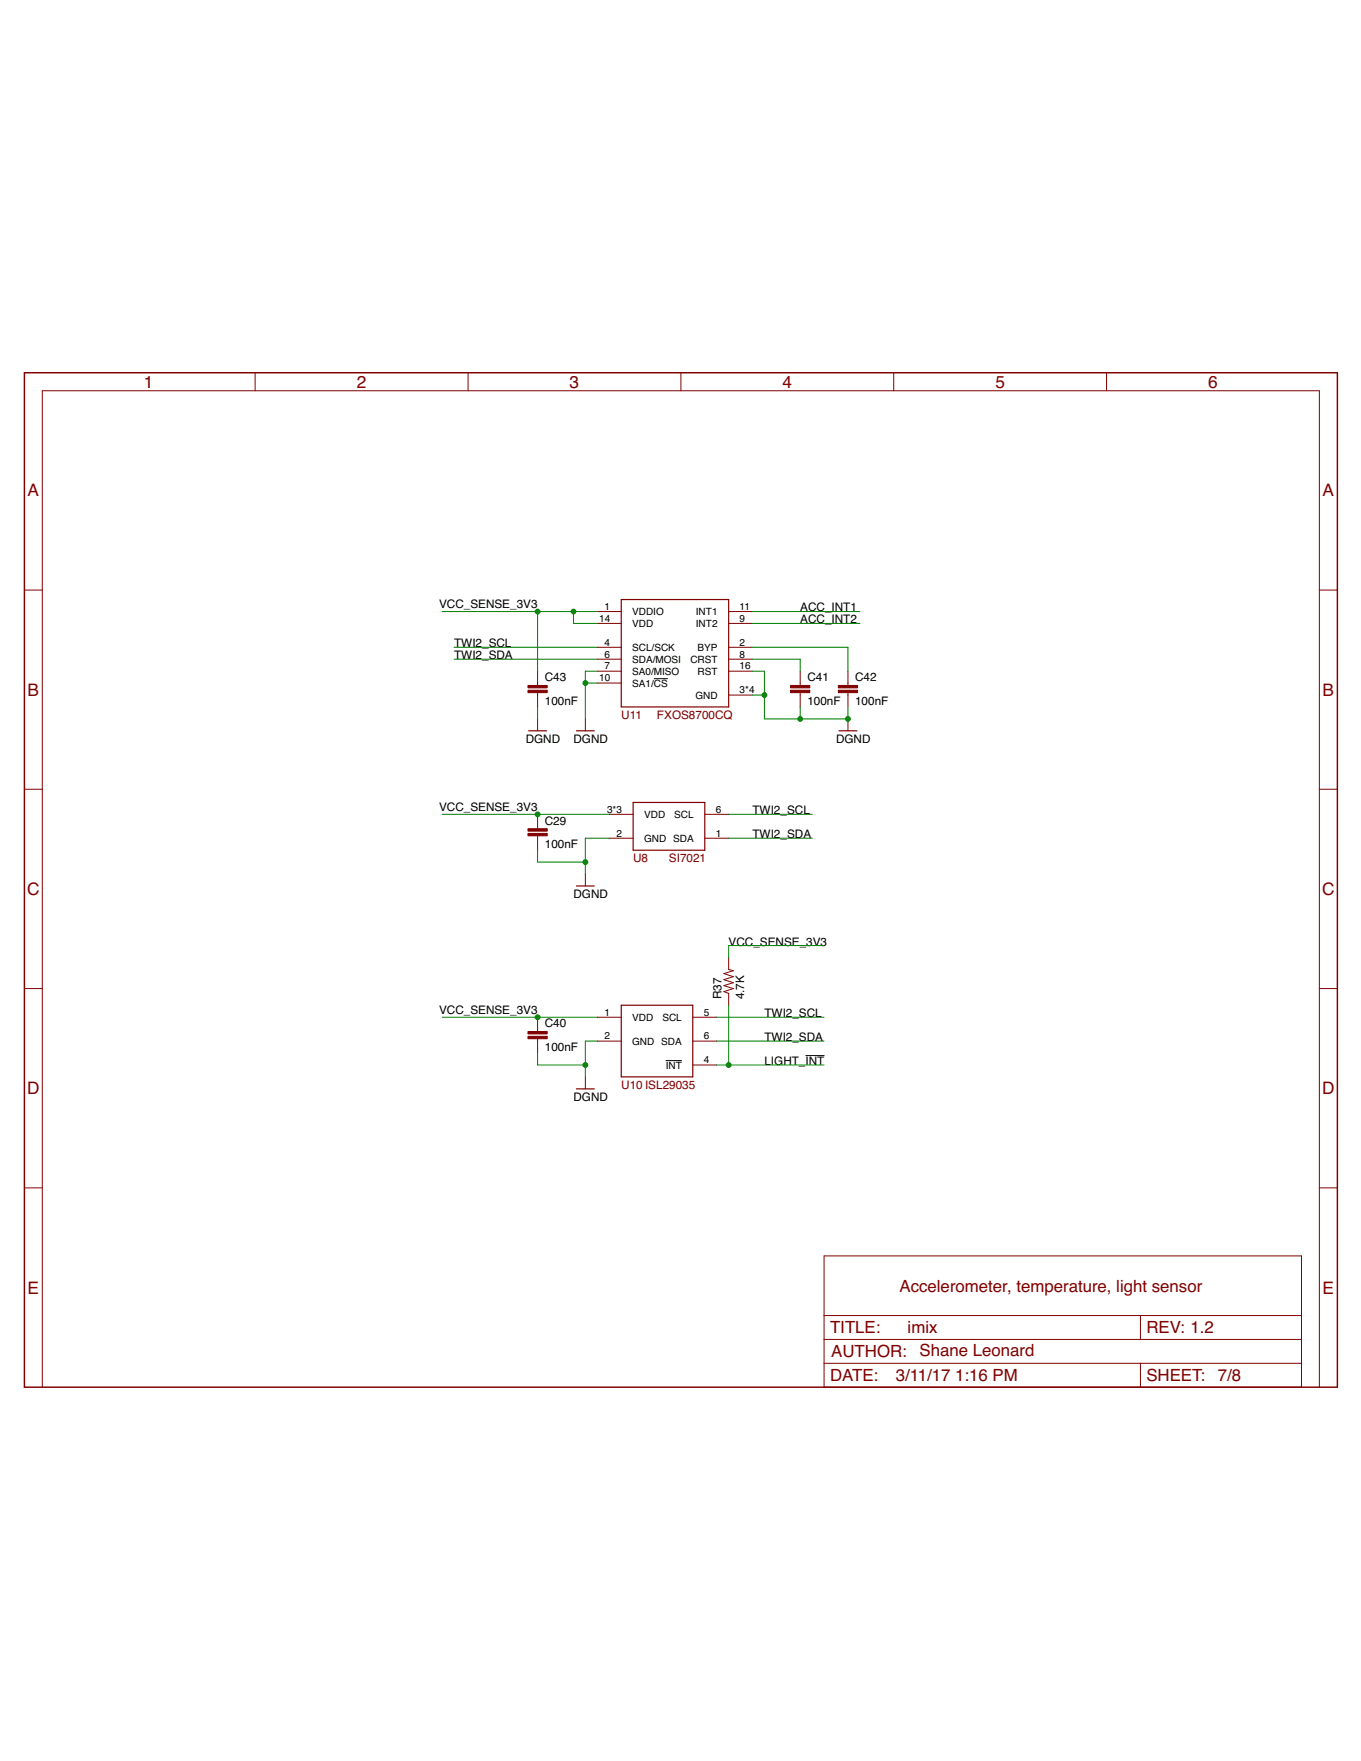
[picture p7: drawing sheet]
<svg xmlns="http://www.w3.org/2000/svg" width="216mm" height="279mm" viewBox="0 0 216 279" stroke-linecap="round" stroke-linejoin="round" font-family="sans-serif">
<path d="M103.7 107.7h2.2M105.6 168.3h2.6M127.8 167.5h3" fill="none" stroke="#000" stroke-width=".16"/>
<path d="M98.6 95.1h17v17.1h-17zM83.9 116h2.8M91.4 116h2.9M133.1 116h2.8M100.4 127.3h11.4v7.6h-11.4zM91.4 140.6h2.9M98.6 159.5h11.3v11.4h-11.3zM91.4 172.8h2.9" fill="none" stroke="#800000" stroke-width=".19"/>
<g fill="none" stroke="#800000" stroke-width=".16">
<path d="M40.5 59.1v2.9M74.3 59.1v2.9M108 59.1v2.9M141.8 59.1v2.9M175.5 59.1v2.9M3.9 93.6h2.8M94.8 97h3.8M94.8 98.9h3.8M115.6 97h3.8M115.6 98.9h3.8M209.3 93.6h2.9M85.3 106.5v2.3"/>
<path d="M85.3 109.9v2.3M85.3 114.1v1.9M92.9 114.1v1.9M94.8 102.7h3.8M94.8 104.6h3.8M94.8 106.5h3.8M94.8 108.4h3.8M115.6 102.7h3.8M115.6 104.6h3.8M115.6 110.3h3.8M115.6 106.5h3.8M126.9 106.5v2.3"/>
<path d="M126.9 109.9v2.3M134.5 106.5v2.3M134.5 109.9v2.3M134.5 114.1v1.9M3.9 125.2h2.8M85.3 129.2v2.3M85.3 132.6v2.3M92.9 138.7v1.9M96.6 133h3.8M96.6 129.2h3.8M111.8 133h3.8M111.8 129.2h3.8"/>
<path d="M209.3 125.2h2.9M3.9 156.8h2.8M115.6 151.9v1.9l.7 .2-1.5 .5 1.5 .5-1.5 .4 1.5 .5-1.5 .5 1.5 .4-1.5 .5 .8 .3v1.9M209.3 156.8h2.9M85.3 161.4v2.3M85.3 164.8v2.3M92.9 170.9v1.9M94.8 165.2h3.8M94.8 161.4h3.8M109.9 169h3.8M109.9 165.2h3.8M109.9 161.4h3.8"/>
<path d="M3.9 188.5h2.8M130.7 199.3h75.8v20.8h-75.8zM209.3 188.5h2.9M130.7 212.5h75.8M130.7 216.3h75.8M130.7 208.7h75.8M180.9 208.7v3.8M180.9 216.3v3.8M6.7 220.1v-158.1h202.6v158.1"/>
</g>
<g fill="#800000" stroke="#800000" stroke-width=".16">
<path d="M125.4 109.5h3.1v.4h-3.1z"/>
<path d="M125.4 108.8h3.1v.3h-3.1z"/>
<path d="M133 109.5h3v.4h-3z"/>
<path d="M133 108.8h3v.3h-3z"/>
<path d="M83.8 109.5h3v.4h-3z"/>
<path d="M83.8 108.8h3v.3h-3z"/>
<path d="M83.8 164.4h3v.4h-3z"/>
<path d="M83.8 163.7h3v.3h-3z"/>
<path d="M83.8 132.2h3v.4h-3z"/>
<path d="M83.8 131.5h3v.4h-3z"/>
</g>
<path d="M3.9 59.1h208.3v161h-208.3z" fill="none" stroke="#800000" stroke-width=".23"/>
<g fill="none" stroke="#008000" stroke-width=".16">
<path d="M70.1 97h24.7M85.3 97v9.5M91 97v1.9h3.8M119.4 97h17M119.4 98.9h17M72 104.6h22.8M72 102.7h22.8M85.3 112.2v1.9M92.9 108.4h1.9M94.8 106.5h-1.9v7.6M119.4 104.6h7.5v1.9M119.4 102.7h15.1v3.8"/>
<path d="M119.4 106.5h1.9v7.6h13.2v-1.9M119.4 110.3h1.9M126.9 112.2v1.9M70.1 129.2h26.5M85.3 134.9v1.9h7.6M96.6 133h-3.7v5.7M115.6 129.2h13.2M115.6 133h13.2M115.6 159.5v9.5M130.7 150h-15.1v1.9M70.1 161.4h24.7M85.3 167.1v1.9h7.6"/>
<path d="M94.8 165.2h-1.9v5.7M113.7 161.4h17M113.7 165.2h17M113.7 169h17"/>
</g>
<g fill="#008000" stroke="#008000" stroke-width=".16">
<circle cx="91" cy="97" r=".38"/>
<circle cx="85.3" cy="97" r=".38"/>
<circle cx="85.3" cy="129.2" r=".38"/>
<circle cx="85.3" cy="161.4" r=".38"/>
<circle cx="92.9" cy="108.4" r=".38"/>
<circle cx="121.3" cy="110.3" r=".38"/>
<circle cx="134.5" cy="114.1" r=".38"/>
<circle cx="126.9" cy="114.1" r=".38"/>
<circle cx="92.9" cy="136.8" r=".38"/>
<circle cx="92.9" cy="169" r=".38"/>
<circle cx="115.6" cy="169" r=".38"/>
</g>
<g font-size="2.7" fill="#800000">
<text x="22.8" y="61.5">1</text>
<text x="56.6" y="61.5">2</text>
<text x="90.4" y="61.5">3</text>
<text x="124.1" y="61.5">4</text>
<text x="157.9" y="61.5">5</text>
<text x="191.7" y="61.5">6</text>
<text x="4.4" y="78.8">A</text>
<text x="209.8" y="78.8">A</text>
<text x="4.4" y="110.4">B</text>
<text x="209.8" y="110.4">B</text>
<text x="4.3" y="142">C</text>
<text x="209.8" y="142">C</text>
<text x="4.3" y="173.6">D</text>
<text x="209.8" y="173.6">D</text>
<text x="4.4" y="205.3">E</text>
<text x="142.7" y="204.9">Accelerometer, temperature, light sensor</text>
<text x="209.8" y="205.3">E</text>
<text x="131.7" y="211.6">TITLE:</text>
<text x="131.9" y="215.4">AUTHOR:</text>
<text x="144" y="211.6">imix</text>
<text x="145.9" y="215.2">Shane Leonard</text>
<text x="181.8" y="211.6">REV: 1.2</text>
<text x="131.7" y="219.1">DATE:</text>
<text x="142.1" y="219.1">3/11/17</text>
<text x="151.5" y="219.1">1:16 PM</text>
<text x="181.8" y="219.1">SHEET:</text>
<text x="193.2" y="219.1">7/8</text>
</g>
<g font-size="1.9">
<text x="69.6" y="96.5">VCC_SENSE_3V3</text>
<text x="126.9" y="97">ACC_INT1</text>
<text x="126.9" y="98.9">ACC_INT2</text>
<text x="72" y="102.7">TWI2_SCL</text>
<text x="72" y="104.6">TWI2_SDA</text>
<text x="86.4" y="111.9">100nF</text>
<text x="86.4" y="108.1">C43</text>
<text x="128.1" y="111.9">100nF</text>
<text x="128.1" y="108.1">C41</text>
<text x="135.7" y="111.9">100nF</text>
<text x="135.7" y="108.1">C42</text>
<text x="83.4" y="117.8">DGND</text>
<text x="91" y="117.8">DGND</text>
<text x="132.6" y="117.8">DGND</text>
<text x="69.6" y="128.6">VCC_SENSE_3V3</text>
<text x="86.4" y="130.8">C29</text>
<text x="119.4" y="129.2">TWI2_SCL</text>
<text x="86.4" y="134.6">100nF</text>
<text x="119.4" y="133">TWI2_SDA</text>
<text x="91" y="142.5">DGND</text>
<text x="115.6" y="150">VCC_SENSE_3V3</text>
<text x="69.6" y="160.8">VCC_SENSE_3V3</text>
<text x="114.5" y="158.6" transform="rotate(-90 114.5 158.6)">R37</text>
<text x="118" y="158.6" transform="rotate(-90 118 158.6)">4.7K</text>
<text x="121.3" y="161.4">TWI2_SCL</text>
<text x="86.4" y="166.8">100nF</text>
<text x="86.4" y="163">C40</text>
<text x="121.3" y="165.2">TWI2_SDA</text>
<text x="121.3" y="169">LIGHT_INT</text>
<text x="91" y="174.6">DGND</text>
</g>
<g font-size="1.9" fill="#800000">
<text x="98.5" y="114.1">U11</text>
<text x="104.2" y="114.1">FXOS8700CQ</text>
<text x="100.4" y="136.8">U8</text>
<text x="106.1" y="136.8">SI7021</text>
<text x="98.5" y="172.8">U10 ISL29035</text>
</g>
<g font-size="1.6">
<text x="95" y="98.6">14</text>
<text x="95.9" y="96.8">1</text>
<text x="100.3" y="99.5">VDD</text>
<text x="100.3" y="97.6">VDDIO</text>
<text x="110.4" y="97.6">INT1</text>
<text x="110.4" y="99.5">INT2</text>
<text x="117.3" y="96.8">11</text>
<text x="117.3" y="98.6">9</text>
<text x="95.9" y="106.2">7</text>
<text x="95.9" y="102.4">4</text>
<text x="95.9" y="104.3">6</text>
<text x="100.3" y="107.1">SA0/MISO</text>
<text x="100.3" y="103.3">SCL/SCK</text>
<text x="100.3" y="105.2">SDA/MOSI</text>
<text x="109.5" y="105.2">CRST</text>
<text x="110.7" y="103.3">BYP</text>
<text x="110.7" y="107.1">RST</text>
<text x="117.3" y="102.4">2</text>
<text x="117.3" y="104.3">8</text>
<text x="117.3" y="106.2">16</text>
<text x="95" y="108.1">10</text>
<text x="100.3" y="108.9">SA1/CS</text>
<text x="110.3" y="110.8">GND</text>
<text x="117.3" y="110">3*4</text>
<text x="96.3" y="128.9">3*3</text>
<text x="102.2" y="129.8">VDD</text>
<text x="107" y="129.8">SCL</text>
<text x="113.5" y="128.9">6</text>
<text x="97.8" y="132.7">2</text>
<text x="102.2" y="133.6">GND SDA</text>
<text x="113.5" y="132.7">1</text>
<text x="95.9" y="161.1">1</text>
<text x="100.3" y="162">VDD</text>
<text x="105.1" y="162">SCL</text>
<text x="111.6" y="161.1">5</text>
<text x="95.9" y="164.9">2</text>
<text x="100.3" y="165.7">GND SDA</text>
<text x="111.6" y="164.9">6</text>
<text x="105.6" y="169.5">INT</text>
<text x="111.6" y="168.7">4</text>
</g>
</svg>
